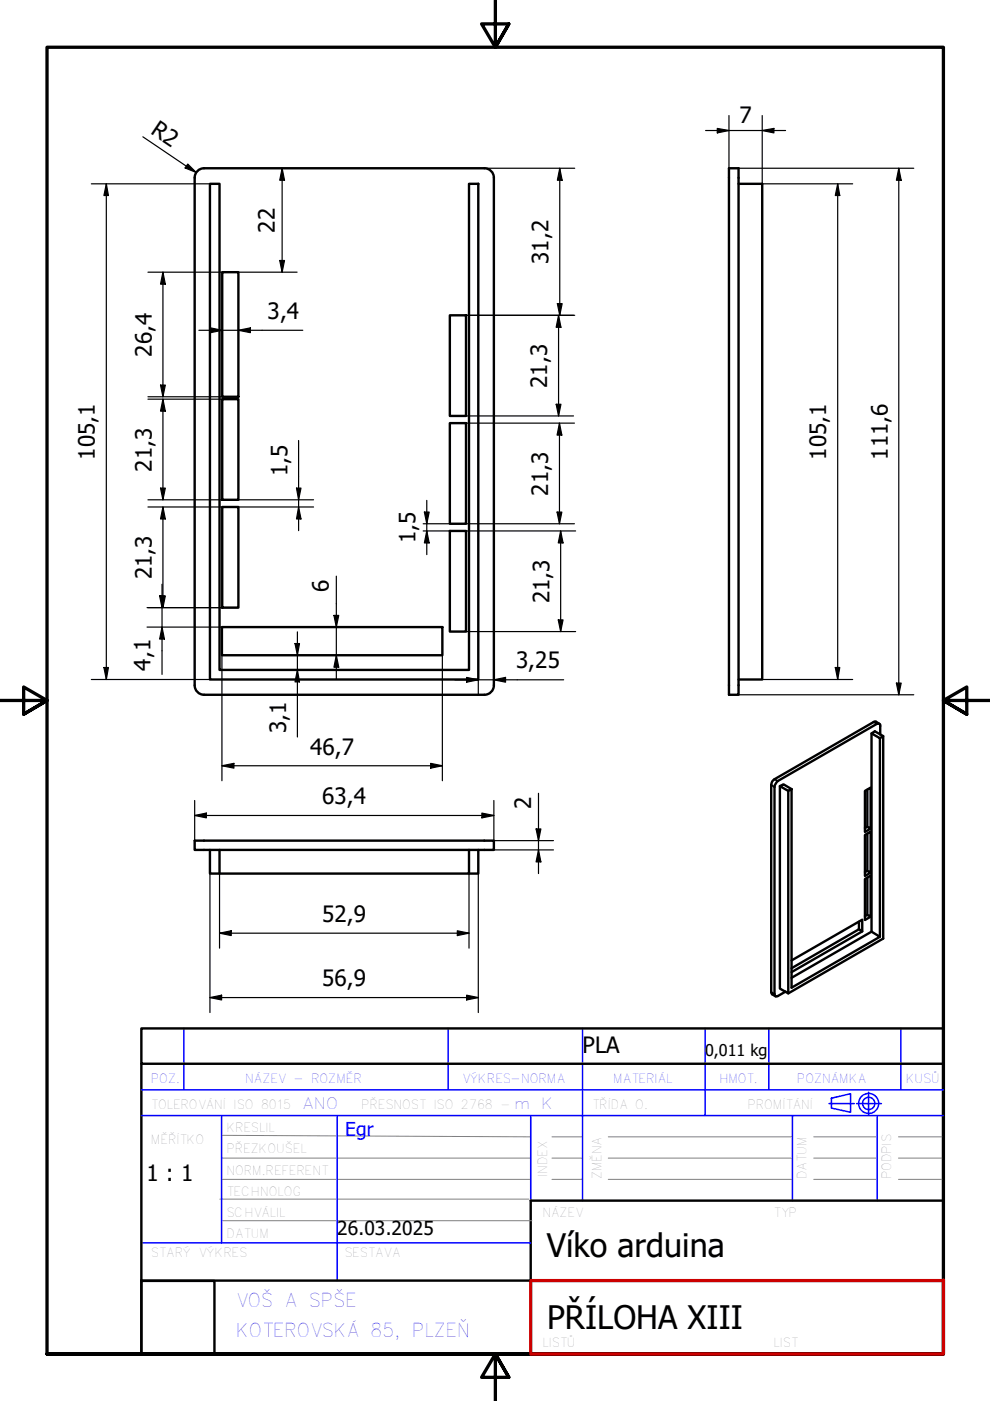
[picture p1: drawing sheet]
<svg xmlns="http://www.w3.org/2000/svg" width="210mm" height="297mm" viewBox="0 0 210 297" stroke-linecap="round" stroke-linejoin="round" font-family="sans-serif">
<g fill="none" stroke="#000" stroke-width=".51">
<path d="M44.5 39h2v103h52.9v-103h2v105.1h-56.9zM102.7 35.7h-59.4a2 2 0 0 0-2 2v107.6a2 2 0 0 0 2 2h59.4M102.7 35.7a2 2 0 0 1 2 2v107.6a2 2 0 0 1-2 2M154.6 35.7h2v111.6h-2zM156.6 39h5v105.1h-5M47.1 57.7h3.4v26.4h-3.4zM95.4 66.9h3.4v21.3h-3.4zM47.1 84.6h3.4v21.4h-3.4zM95.4 89.7h3.4v21.3h-3.4zM47.1 107.5h3.4v21.3h-3.4zM95.4 112.6h3.4v21.3h-3.4zM47.1 133h46.7v5.9h-46.7z"/>
<path d="M184.8 155.5v42l1.8 1.1-18.8 10.8v-42.1l-1.7-1-.7 .4 1.7 1 .7-.4M186.4 153.5l-.7-.5-.5 .1-21 12.1a1.4 1.4 0 0 0-.7 1.2v44l.2 .4 .8 .5M186.6 156.5l.7-.4-1.8-1-.7 .4 1.8 1v42.1M186.6 155.8v-2.2l-.4-.2-.3 .1-21 12.1-.6 .9v44.6l.2 .2 .4-.1 1.7-1M187.3 156.1v42.9l-20.2 11.6M41.3 178.2h63.4v2h-63.4zM165.4 166.7v42.9l1.7 1v-42.9M183.9 176.8v7.8l-.5 .3M183.9 167.4v7.9l-.5 .3M183.9 175.3l.7 .4-1.2 .7v-8.7l1.2-.7v8.7M44.5 180.2v5h54.9v-5M46.5 180.2v5"/>
<path d="M101.4 180.2v5h-2M182.1 195.4v1.6l-14.3 8.3M182.1 197l.7 .5-15 8.6M182.8 197.5v-2.5l-15 8.6M183.9 186.1v7.9l-.5 .2M183.9 184.6l.7 .4-1.2 .7v-8.7l1.2-.7v8.7M183.9 194l.7 .4v-8.7l-1.2 .7v8.7l1.2-.7M184.8 197.5l-17 9.8"/>
</g>
<path d="M185.2 153.1l.7 .4M163.5 166.4l.7 .5M164.2 165.2l.7 .4M163.5 210.4l.7 .3" fill="none" stroke="#000" stroke-width=".38"/>
<path d="M105 0v10l-2.9-4.9h5.8l-2.9 4.9 2.9-4.9M0 148.5h10l-5-2.8v5.7l5-2.9-5 2.9M210 148.5h-10l5-2.8v5.7l-5-2.9 5 2.9M10 287.1v-277.1h190v277.1h-190h190M107.9 292l-2.9-4.9 2.9 4.9h-5.8l2.9-4.9v9.9" fill="none" stroke="#000" stroke-width=".7"/>
<!-- layer: 1_SILNA -->
<path d="M30 218h170v7.5h-170zM30 225.5v61.6h82.6M200 225.5v45.9M200 254.6h-87.5v16.9M30 271.6h15.5v15.5h-15.5zM30 271.5h82.6" fill="none" stroke="#000" stroke-width=".51"/>
<!-- layer: 2_SLABA -->
<g fill="none" stroke="#808080" stroke-width=".21">
<path d="M46.6 254.2h65.5M47 245.5h65.5M47 240.7l65.5 .3M47 250h65.5M47.2 258.8h65.6M117 241h6.5M117 245.5h6.5M117 250h6.5M129 241h39M129 245.5h39M129 250h39M172.5 241h13.5"/>
<path d="M172.5 245.5h13.5M172.5 250h13.5M190.5 241h9.5M190.5 245.5h9.5M190.5 250h9.5"/>
</g>
<!-- layer: 8_TEXTY -->
<g fill="none" stroke="#00f" stroke-width=".32">
<path d="M39 218v13.1M95 218v13.1M123.5 218v36.6M149.5 218v18.5M163 218v13.1M191 218v13.1M30 236.5h170M30 231.1h170M47 236.6v27M71.5 236.5v35M112.5 236.5v18.1M168 236.5v18.1"/>
<path d="M175.8 234h5.3M176.3 232.8l4-.9v3.9l-4-.9zM181.6 234h5.3M184.1 231.6v4.7M186 236.5v18.1M30 263.5h82.5"/>
<circle cx="184.2" cy="234" r="2.13"/>
<circle cx="184.2" cy="234" r="1.3"/>
</g>
<!-- layer: 3_TUCNA -->
<path d="M112.6 271.5h87.4M200 271.4v15.7h-87.5v-15.6" fill="none" stroke="#c00" stroke-width=".7"/>
<g fill="none" stroke="#000" stroke-width=".25">
<path d="M19.4 39h25.1M22.5 39l.5 2.5h-1zM22.5 39v105.1M30.3 29l11.3 7.6M39.8 34.8l1.8 1.8-2.4-1zM59.8 35.7l.5 2.5h-1zM59.8 35.7v22M102.7 35.7h19.2M118.7 35.7l.5 2.5h-1zM118.7 35.7v31.2M149.6 27.7h17M152.1 27.2l2.5 .5-2.5 .5z"/>
<path d="M154.6 24.5v13.2M156.6 35.7h37.1M161.6 27.7l2.5-.5v1zM161.6 24.5v14.5h19.2M177.6 39l.5 2.5h-1zM177.6 39v105.1M190.6 35.7l.5 2.5h-1zM190.6 35.7v111.6M31.4 57.7h15.7M34.5 57.7l.6 2.5h-1.1zM34.5 57.7v26.4M50.5 57.7h12.5"/>
<path d="M59.3 55.2h1l-.5 2.5zM42.2 70h22M44.6 69.5l2.5 .5-2.5 .5zM50.5 70l2.6-.5v1zM98.8 66.9h23.1M118.2 64.4h1l-.5 2.5zM118.4 66.9l.5 2.5h-1zM118.4 66.9v21.3M31.4 84.6h15.7M31.4 84.1h15.7M34 81.6h1.1l-.6 2.5zM34.5 84.6l.6 2.6h-1.1z"/>
<path d="M34.5 84.6v21.4M63.3 93.4v19.1M98.8 89.7h23M98.8 88.2h22.8M117.9 85.7h1l-.5 2.5zM118.6 89.7l.5 2.6h-1zM118.6 89.7v21.3M31.4 107.5h35.1M31.4 106h15.7M34 103.5h1.1l-.6 2.5zM34.5 107.5l.6 2.5h-1.1zM34.5 107.5v21.3"/>
<path d="M50.5 106h16M62.9 103.5h.9l-.5 2.5zM63.3 107.5l.5 2.5h-.9zM89.7 112.6h5.7M89.7 111h5.7M90 108.6h1l-.5 2.4zM90.5 112.6l.5 2.5h-1zM90.5 106.1v11.5M98.8 112.6h23.2M98.8 111h23M118.1 108.6h1l-.5 2.4zM118.9 112.6l.5 2.5h-1z"/>
<path d="M118.9 112.6v21.3M31.2 128.8h19.3M31.2 133h15.9M33.8 126.4h1.1l-.5 2.4zM34 126.4h1.1l-.6 2.4zM34.4 133l.5 2.5h-1.1zM34.4 123.9v19.1M47.1 138.9v26.6M62.5 136.4h1l-.4 2.5zM63.1 134v22.3M70.8 130.5h1l-.5 2.5zM71.3 138.9l.5 2.6h-1z"/>
<path d="M71.3 122.2v21.7M93.8 138.9v26.6M98.8 133.9h23.2M118.4 131.4h1l-.5 2.5zM19.4 144.1h25.1M22 141.5h1l-.5 2.6zM63.1 142l.4 2.6h-1zM96.5 144.1h23M98.9 143.6l2.5 .5-2.5 .5zM101.4 144.1v3.2M104.7 144.1l2.5-.5v1zM156.6 147.3h37.1"/>
<path d="M161.6 144.1h19.2M177.1 141.5h1l-.5 2.6zM190.1 144.8h1l-.5 2.5zM41.3 172.9l2.5-.5v1zM41.3 172.9h63.4M41.3 169.7v8.5M47.1 162.4l2.5-.6v1.1zM47.1 162.4h46.7M91.3 161.8l2.5 .6-2.5 .5zM102.2 172.4l2.5 .5-2.5 .5zM102.7 178.2h14.6M104.7 169.7v8.5"/>
<path d="M113.7 175.8h1l-.5 2.4zM114.2 168.2v17M44.5 185.2v29.5M46.5 197.9l2.5-.6v1.1zM46.5 197.9h52.9M46.5 185.2v15.8M97 197.3l2.4 .6-2.4 .5zM99.4 185.2v15.8M101.4 185.2v29.5M102.7 180.2h14.6M114.2 180.2l.5 2.5h-1zM44.5 211.5l2.5-.5v1z"/>
<path d="M44.5 211.5h56.9M98.9 211l2.5 .5-2.5 .5z"/>
</g>
<g fill="#000">
<path d="M39.8 34.8l1.8 1.8-2.4-1zM59.8 35.7l.5 2.5h-1zM118.7 35.7l.5 2.5h-1zM152.1 27.2l2.5 .5-2.5 .5zM161.6 27.7l2.5-.5v1zM190.6 35.7l.5 2.5h-1zM22.5 39l.5 2.5h-1zM59.3 55.2h1l-.5 2.5zM177.6 39l.5 2.5h-1zM34.5 57.7l.6 2.5h-1.1zM44.6 69.5l2.5 .5-2.5 .5zM50.5 70l2.6-.5v1z"/>
<path d="M118.2 64.4h1l-.5 2.5zM118.4 66.9l.5 2.5h-1zM34 81.6h1.1l-.6 2.5zM34.5 84.6l.6 2.6h-1.1zM117.9 85.7h1l-.5 2.5zM118.6 89.7l.5 2.6h-1zM34 103.5h1.1l-.6 2.5zM34.5 107.5l.6 2.5h-1.1zM62.9 103.5h.9l-.5 2.5zM63.3 107.5l.5 2.5h-.9zM90 108.6h1l-.5 2.4zM90.5 112.6l.5 2.5h-1z"/>
<path d="M118.1 108.6h1l-.5 2.4zM118.9 112.6l.5 2.5h-1zM33.8 126.4h1.1l-.5 2.4zM34 126.4h1.1l-.6 2.4zM34.4 133l.5 2.5h-1.1zM62.5 136.4h1l-.4 2.5zM70.8 130.5h1l-.5 2.5zM118.4 131.4h1l-.5 2.5zM22 141.5h1l-.5 2.6zM63.1 142l.4 2.6h-1zM71.3 138.9l.5 2.6h-1zM98.9 143.6l2.5 .5-2.5 .5z"/>
<path d="M104.7 144.1l2.5-.5v1zM177.1 141.5h1l-.5 2.6zM190.1 144.8h1l-.5 2.5zM41.3 172.9l2.5-.5v1zM47.1 162.4l2.5-.6v1.1zM91.3 161.8l2.5 .6-2.5 .5zM102.2 172.4l2.5 .5-2.5 .5zM113.7 175.8h1l-.5 2.4zM46.5 197.9l2.5-.6v1.1zM97 197.3l2.4 .6-2.4 .5zM114.2 180.2l.5 2.5h-1zM44.5 211.5l2.5-.5v1z"/>
<path d="M98.9 211l2.5 .5-2.5 .5z"/>
</g>
<g font-size="6.9">
<text x="116" y="266.4">Víko arduina</text>
<text x="116" y="281.9">PŘÍLOHA XIII</text>
</g>
<g font-size="4.8">
<text x="31.7" y="28.2" transform="rotate(34 31.7 28.2)">R2</text>
<text x="156.8" y="26.1">7</text>
<text x="58.3" y="49.3" transform="rotate(-90 58.3 49.3)">22</text>
<text x="116.3" y="55.9" transform="rotate(-90 116.3 55.9)">31,2</text>
<text x="56.7" y="67.7">3,4</text>
<text x="32.2" y="75.6" transform="rotate(-90 32.2 75.6)">26,4</text>
<text x="116" y="82.2" transform="rotate(-90 116 82.2)">21,3</text>
<text x="20.1" y="97.5" transform="rotate(-90 20.1 97.5)">105,1</text>
<text x="32.2" y="100" transform="rotate(-90 32.2 100)">21,3</text>
<text x="61" y="100.9" transform="rotate(-90 61 100.9)">1,5</text>
<text x="175.2" y="97.5" transform="rotate(-90 175.2 97.5)">105,1</text>
<text x="188.2" y="97.5" transform="rotate(-90 188.2 97.5)">111,6</text>
<text x="116.2" y="105.1" transform="rotate(-90 116.2 105.1)">21,3</text>
<text x="88.1" y="115.2" transform="rotate(-90 88.1 115.2)">1,5</text>
<text x="32.2" y="122.9" transform="rotate(-90 32.2 122.9)">21,3</text>
<text x="69.7" y="125.6" transform="rotate(-90 69.7 125.6)">6</text>
<text x="116.5" y="127.9" transform="rotate(-90 116.5 127.9)">21,3</text>
<text x="31.9" y="142.2" transform="rotate(-90 31.9 142.2)">4,1</text>
<text x="109.4" y="141.7">3,25</text>
<text x="60.6" y="155.5" transform="rotate(-90 60.6 155.5)">3,1</text>
<text x="65.8" y="160">46,7</text>
<text x="68.3" y="170.5">63,4</text>
<text x="112.6" y="171.6" transform="rotate(-90 112.6 171.6)">2</text>
<text x="68.3" y="195.5">52,9</text>
<text x="68.3" y="209.1">56,9</text>
<text x="123.5" y="223.3">PLA</text>
<text x="31.1" y="250.3">1 : 1</text>
</g>
<text font-size="4.1" fill="#00f" x="73.2" y="240.8">Egr</text>
<text font-size="4.1" x="71.5" y="261.9">26.03.2025</text>
<g font-size="4" fill="#00f">
<text x="50" y="277">VOŠ A SPŠE</text>
<text x="50" y="283.5">KOTEROVSKÁ 85, PLZEŇ</text>
</g>
<text font-size="3.4" x="149.5" y="223.8">0,011 kg</text>
<g font-size="3.3" fill="#00f">
<text x="64" y="235.1">ANO</text>
<text x="109" y="235.1">m K</text>
</g>
<g font-size="2.7" fill="#00f">
<text x="32" y="229.5">POZ.</text>
<text x="52" y="229.5">NÁZEV - ROZMĚR</text>
<text x="98" y="229.5">VÝKRES-NORMA</text>
<text x="130" y="229.5">MATERIÁL</text>
<text x="152.5" y="229.5">HMOT.</text>
<text x="169" y="229.5">POZNÁMKA</text>
<text x="192" y="229.5">KUSŮ</text>
</g>
<g font-size="2.7" fill="#808080">
<text x="32" y="235.1">TOLEROVÁNÍ ISO 8015</text>
<text x="76.6" y="235.1">PŘESNOST ISO 2768 -</text>
<text x="125.5" y="235.1">TŘÍDA O.</text>
<text x="158.5" y="235.1">PROMÍTÁNÍ</text>
<text x="32" y="242.6">MĚŘÍTKO</text>
<text x="48" y="244.5">PŘEZKOUŠEL</text>
<text x="48" y="240">KRESLIL</text>
<text x="48" y="249">NORM.REFERENT</text>
<text x="116" y="249.5" transform="rotate(-90 116 249.5)">INDEX</text>
<text x="127.5" y="250" transform="rotate(-90 127.5 250)">ZMĚNA</text>
<text x="171" y="250" transform="rotate(-90 171 250)">DATUM</text>
<text x="48" y="253.5">TECHNOLOG</text>
<text x="48" y="262.6">DATUM</text>
<text x="48" y="258">SCHVÁLIL</text>
<text x="115" y="258">NÁZEV</text>
<text x="164" y="258">TYP</text>
<text x="32" y="266.6">STARÝ VÝKRES</text>
<text x="73" y="266.6">SESTAVA</text>
</g>
</svg>
